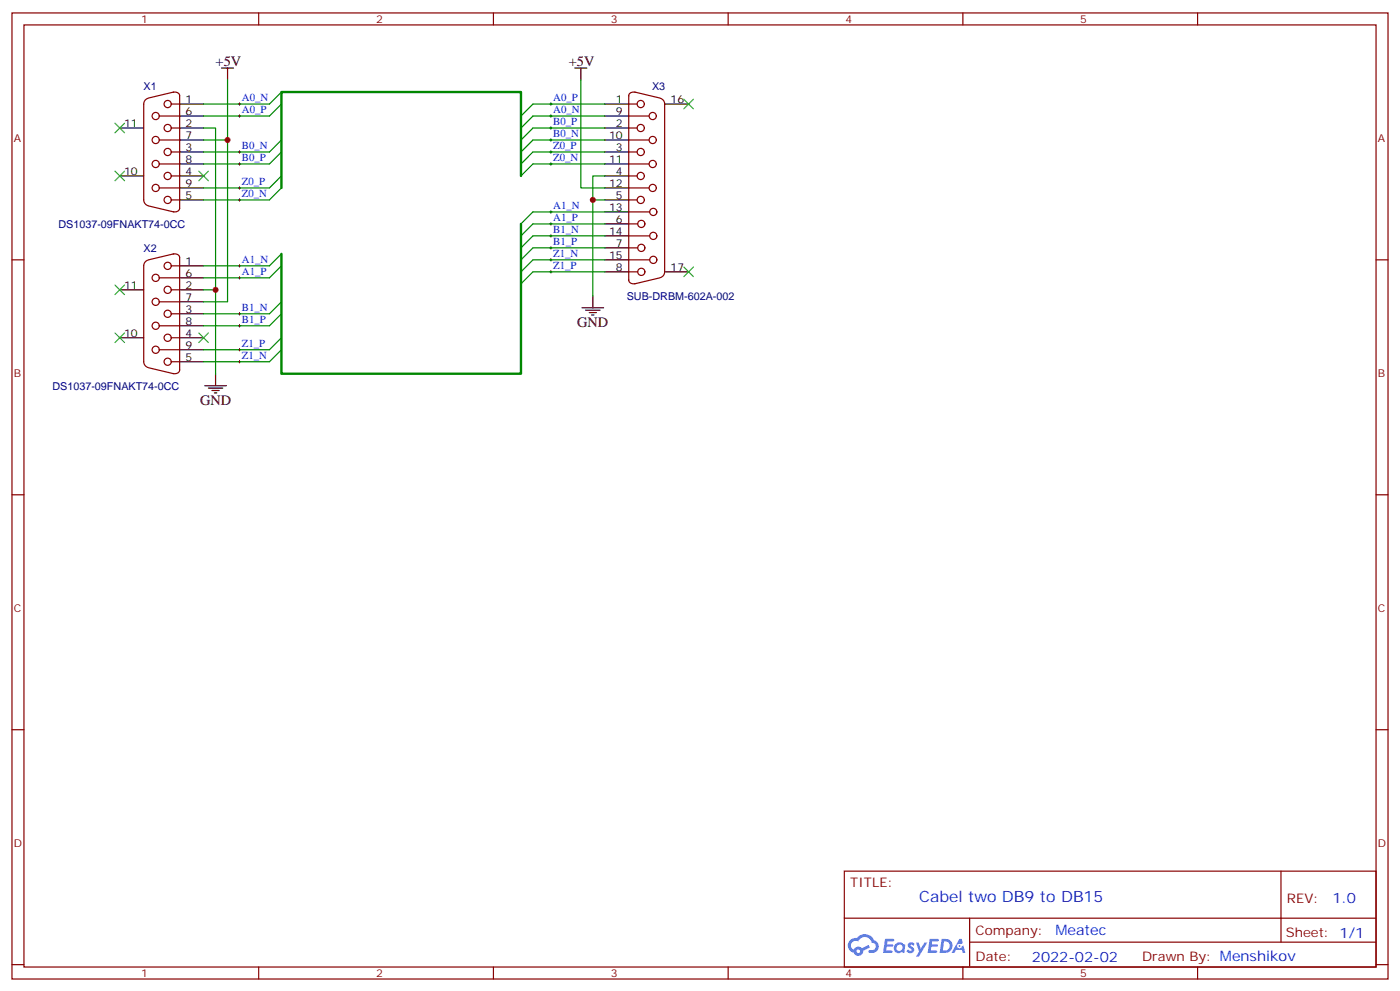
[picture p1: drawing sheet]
<svg xmlns="http://www.w3.org/2000/svg" width="412mm" height="292mm" viewBox="0 0 412 292" stroke-linecap="round" stroke-linejoin="round" font-family="sans-serif">
<g fill="none" stroke="#870000" stroke-width=".35">
<path d="M3.5 3.8h405.4v284.3h-405.4zM7.1 7.3h398.2v277.3h-398.2zM76.2 3.8v3.5M145.3 3.8v3.5M214.5 3.8v3.5M283.6 3.8v3.5M352.8 3.8v3.5M3.5 76.5h3.6M405.3 76.5h3.6M3.5 145.6h3.6M405.3 145.6h3.6M3.5 214.8h3.6"/>
<path d="M405.3 214.8h3.6M248.7 256.4h156.6v28.2h-156.6zM377.3 256.4v20.9M248.7 270.2h156.5M285.6 277.3h119.6M285.6 270.2v14.2M3.5 283.9h3.6M76.2 284.6v3.5M145.3 284.6v3.5M214.5 284.6v3.5M283.6 284.6v3.5M352.8 284.6v3.5"/>
<path d="M405.3 283.9h3.6"/>
</g>
<g fill="#5487ff">
<path d="M267.7 277.6a1.22 1.22 0 0 1 1.7 .2l-.4 .6a.47 .47 0 0 0-.3-.4 .47 .47 0 0 0-.5 .2l.1 .2a1.14 1.14 0 0 1 .8 1.8 1.14 1.14 0 0 1-1.9 0l-.2-.2 .5-.6 .7 .5a.29 .29 0 0 0 .3-.3 .29 .29 0 0 0-.2-.3 1.04 1.04 0 0 1-.6-1.7z"/>
<path d="M260.7 276.3h2.4l.3 .2-.2 .5-1.8 .1-.1 .8h1.5l.3 .4-.3 .4h-1.6l-.2 1.1h1.7l.2 .3-.2 .3-2.6 .1z"/>
<path d="M273.8 276.3h2.4l.3 .2-.1 .5-1.8 .1-.2 .8h1.6l.3 .4-.4 .4h-1.6l-.1 1.1h1.7l.2 .3-.2 .3-2.6 .1z"/>
<path d="M282.6 276.3h.7l.3 1.3-.6 .3a.69 .69 0 0 0-1 .3 .69 .69 0 0 0 .4 .9 .69 .69 0 0 0 .9-.6l.5-.2 .6 2.2h-.8l-.2-.9h-1.8l-.5 .9h-.8z"/>
<path d="M269.8 277.4h.8l.6 1.8 1.1-1.8h.9l-2.6 4.2h-.8l.9-1.5z"/>
<path d="M277.4 276.3l-.6 4.2h1.3a2.11 2.11 0 0 0 2.5-2.1 2.11 2.11 0 0 0-2.5-2.1zM278.1 277.1a1.39 1.39 0 0 1 1.7 1.4 1.39 1.39 0 0 1-1.8 1.3h-.3z"/>
<path d="M263.7 277.9a1.54 1.54 0 0 0-.1 2.2 1.54 1.54 0 0 0 2.2 .1l.6 .3 .3-2.3-.2-.3h-.4a1.49 1.49 0 0 0-2.4 0zM264 278.9a.94 .94 0 0 1 1.8 0 .94 .94 0 0 1-1.8 0z"/>
<path d="M250.4 276.7a2.18 2.18 0 0 0 1.1 3.7 1.44 1.44 0 0 0 1.6 .9 1.44 1.44 0 0 0 1.2-1.4l2-1.1-.5-.7-1.9 1a1.47 1.47 0 0 0-2.4 .4 1.39 1.39 0 0 1-.7-1.9 1.39 1.39 0 0 1 2-.5 2.12 2.12 0 0 1 2.2-1.3 2.12 2.12 0 0 1 1.9 1.7 1.14 1.14 0 0 1 1.1 1.4 1.14 1.14 0 0 1-1.7 .7 .43 .43 0 0 0-.5 .4 .43 .43 0 0 0 .4 .5 1.98 1.98 0 0 0 2.5-1.2 1.98 1.98 0 0 0-1.2-2.6 3.1 3.1 0 0 0-5.3-.6l-.9 .1zM252.3 280a.55 .55 0 0 1 1.1 0 .55 .55 0 0 1-1.1 0z"/>
<circle cx="282.6" cy="278.4" r=".26"/>
</g>
<g fill="none" stroke="#870000" stroke-width=".35">
<path d="M43.6 28.9a1.77 1.77 0 0 0-1.3 1.7v28.2a1.77 1.77 0 0 0 1.3 1.7M46.9 34.1h6M50.4 37.7h2.5M50.4 30.6h2.5M51 27.2a1.31 1.31 0 0 1 1.9 1.1M51.2 27.1l-7.5 1.8M52.9 28.2v33.1M185.2 37.7h2.5M185.2 30.6h2.5M185.2 34.1h6M185.2 28.2v54.3M187 27.1l7.4 1.8"/>
<path d="M187.1 27.2a1.31 1.31 0 0 0-1.9 1.1M194.5 28.9a1.77 1.77 0 0 1 1.3 1.7v49.4a1.77 1.77 0 0 1-1.3 1.7M46.9 41.2h6M46.9 48.3h6M46.9 55.3h6M50.4 44.7h2.5M50.4 51.8h2.5M50.4 58.8h2.5M185.2 44.7h2.5M185.2 51.8h2.5M185.2 41.2h6M185.2 58.8h2.5"/>
<path d="M185.2 48.3h6M185.2 55.3h6M43.6 76.5a1.77 1.77 0 0 0-1.3 1.7v28.3a1.77 1.77 0 0 0 1.3 1.7M43.7 60.6l7.5 1.8M50.4 78.2h2.5M51 74.8a1.31 1.31 0 0 1 1.9 1.1M51.2 74.7l-7.5 1.8M52.9 61.2a1.41 1.41 0 0 1-1.9 1.1M52.9 75.8v33.1M185.4 76.5h6M185.4 69.4h6M185.4 62.4h6"/>
<path d="M185.4 73h2.5M185.4 65.9h2.5M46.9 81.8h6M46.9 88.8h6M46.9 95.9h6M50.4 85.3h2.5M50.4 92.4h2.5M50.4 99.4h2.5M185.2 82.4a1.41 1.41 0 0 0 1.9 1.1M185.4 80h2.5M194.4 81.8l-7.4 1.7M43.7 108.2l7.5 1.8"/>
<path d="M46.9 102.9h6M50.4 106.5h2.5M52.9 108.8a1.41 1.41 0 0 1-1.9 1.1"/>
<circle cx="45.9" cy="34.1" r="1.06"/>
<circle cx="49.4" cy="30.6" r="1.06"/>
<circle cx="49.4" cy="37.7" r="1.06"/>
<circle cx="188.7" cy="37.7" r="1.06"/>
<circle cx="188.7" cy="30.6" r="1.06"/>
<circle cx="192.3" cy="34.1" r="1.06"/>
<circle cx="45.9" cy="41.2" r="1.06"/>
<circle cx="45.9" cy="55.3" r="1.06"/>
<circle cx="45.9" cy="48.3" r="1.06"/>
<circle cx="49.4" cy="51.8" r="1.06"/>
<circle cx="49.4" cy="58.8" r="1.06"/>
<circle cx="49.4" cy="44.7" r="1.06"/>
<circle cx="188.7" cy="51.8" r="1.06"/>
<circle cx="188.7" cy="58.8" r="1.06"/>
<circle cx="188.7" cy="44.7" r="1.06"/>
<circle cx="192.3" cy="41.2" r="1.06"/>
<circle cx="192.3" cy="48.3" r="1.06"/>
<circle cx="192.3" cy="55.3" r="1.06"/>
<circle cx="49.4" cy="78.2" r="1.06"/>
<circle cx="188.9" cy="73" r="1.06"/>
<circle cx="188.9" cy="65.9" r="1.06"/>
<circle cx="192.4" cy="62.4" r="1.06"/>
<circle cx="192.4" cy="69.4" r="1.06"/>
<circle cx="192.4" cy="76.5" r="1.06"/>
<circle cx="45.9" cy="81.8" r="1.06"/>
<circle cx="45.9" cy="88.8" r="1.06"/>
<circle cx="45.9" cy="95.9" r="1.06"/>
<circle cx="49.4" cy="92.4" r="1.06"/>
<circle cx="49.4" cy="85.3" r="1.06"/>
<circle cx="49.4" cy="99.4" r="1.06"/>
<circle cx="188.9" cy="80" r="1.06"/>
<circle cx="45.9" cy="102.9" r="1.06"/>
<circle cx="49.4" cy="106.5" r="1.06"/>
</g>
<g fill="none" stroke="#000" stroke-width=".35">
<path d="M35.3 37.7h7M52.9 30.6h7.1M52.9 37.7h7.1M52.9 34.1h7.1M65.3 20h3.5M67 20v3.6M169.3 20h3.6M171.1 20v3.6M178.2 30.6h7M178.2 37.7h7M178.2 34.1h7M195.8 30.6h7"/>
<path d="M35.3 51.8h7M52.9 44.7h7.1M52.9 51.8h7.1M52.9 58.8h7.1M52.9 41.2h7.1M52.9 48.3h7.1M52.9 55.3h7.1M178.2 44.7h7M178.2 51.8h7M178.2 58.8h7M178.2 41.2h7M178.2 48.3h7"/>
<path d="M178.2 55.3h7M52.9 78.2h7.1M178.2 76.5h7M178.2 69.4h7M178.2 62.4h7M178.2 73h7M178.2 65.9h7M35.3 85.3h7M35.3 99.4h7M52.9 85.3h7.1M52.9 92.4h7.1M52.9 99.4h7.1"/>
<path d="M52.9 81.8h7.1M52.9 88.8h7.1M52.9 95.9h7.1M171.4 90.6h6.4M172.5 91.3h4.2M173.6 92h2.1M174.3 92.7h.7M174.6 87.1v3.5M178.2 80h7M195.8 80h7M52.9 106.5h7.1M52.9 102.9h7.1"/>
<path d="M60.3 113.5h6.4M61.4 114.2h4.2M62.4 114.9h2.2M63.1 115.6h.8M63.5 110v3.5"/>
</g>
<g fill="none" stroke="#008700" stroke-width=".35">
<path d="M60 37.7h3.5v47.6h-3.5M67 23.6v17.6h-7M82.9 27.1l-3.5 3.5h-19.4M82.9 30.6l-3.5 3.5h-19.4M171.1 23.6v31.7h7.1M178.2 30.6h-21.2l-3.5 3.5M178.2 34.1h-21.2l-3.5 3.6M178.2 37.7h-21.2l-3.5 3.5M67 41.2v47.6h-7M82.9 41.2l-3.5 3.5h-19.4M82.9 44.7l-3.5 3.6h-19.4M82.9 51.8l-3.5 3.5h-19.4"/>
<path d="M82.9 55.3l-3.5 3.5h-19.4M174.6 58.8h3.6M178.2 51.8h-3.6v35.3M178.2 44.7h-21.2l-3.5 3.6M178.2 48.3h-21.2l-3.5 3.5M178.2 41.2h-21.2l-3.5 3.5M82.9 74.7l-3.5 3.5h-19.4M82.9 78.2l-3.5 3.6h-19.4M178.2 62.4h-21.2l-3.5 3.5M178.2 65.9h-21.2l-3.5 3.5M178.2 69.4h-21.2l-3.5 3.6M178.2 73h-21.2l-3.5 3.5"/>
<path d="M178.2 76.5h-21.2l-3.5 3.5M63.5 85.3v24.7M82.9 88.8l-3.5 3.6h-19.4M82.9 92.4l-3.5 3.5h-19.4M82.9 99.4l-3.5 3.5h-19.4M178.2 80h-21.2l-3.5 3.5M82.9 102.9l-3.5 3.6h-19.4"/>
</g>
<g fill="none" stroke="#3c3" stroke-width=".35">
<path d="M33.9 36.3l2.8 2.8M36.7 36.3l-2.8 2.8M201.4 29.2l2.9 2.8M204.3 29.2l-2.9 2.8M33.9 50.4l2.8 2.8M36.7 50.4l-2.8 2.8M58.6 50.4l2.8 2.8M61.4 50.4l-2.8 2.8M201.4 78.6l2.9 2.8M204.3 78.6l-2.9 2.8M33.9 83.9l2.8 2.8M33.9 98l2.8 2.8"/>
<path d="M36.7 83.9l-2.8 2.8M36.7 98l-2.8 2.8M58.6 98l2.8 2.8M61.4 98l-2.8 2.8"/>
</g>
<g fill="none" stroke="#000" stroke-width=".29">
<path d="M70.2 30.6h.7M70.2 34.1h.7M70.6 30.3v.7M70.6 33.8v.7M161.9 30.6h.7M161.9 34.1h.7M161.9 37.7h.7M162.3 30.3v.7M162.3 33.8v.7M162.3 37.3v.7M70.2 44.7h.7M70.2 58.8h.7"/>
<path d="M70.2 48.3h.7M70.2 55.3h.7M70.6 44.4v.7M70.6 47.9v.7M70.6 55v.7M70.6 58.5v.7M161.9 44.7h.7M161.9 48.3h.7M161.9 41.2h.7M162.3 40.9v.7M162.3 44.4v.7M162.3 47.9v.7"/>
<path d="M70.2 78.2h.7M70.6 77.9v.7M161.9 65.9h.7M161.9 73h.7M161.9 62.4h.7M161.9 69.4h.7M161.9 76.5h.7M162.3 62v.7M162.3 65.5v.8M162.3 69.1v.7M162.3 72.6v.7M162.3 76.1v.7"/>
<path d="M162.3 79.7v.7M70.2 92.4h.7M70.2 81.8h.7M70.2 95.9h.7M70.6 81.4v.7M70.6 92v.7M70.6 95.5v.7M161.9 80h.7M70.2 106.5h.7M70.2 102.9h.7M70.6 102.6v.7M70.6 106.1v.7"/>
</g>
<path d="M153.5 51.8v-24.7h-70.6v28.2M153.5 65.9v44.1h-70.6v-35.3" fill="none" stroke="#008700" stroke-width=".71"/>
<g fill="#c00">
<circle cx="63.5" cy="85.3" r=".88"/>
<circle cx="67" cy="41.2" r=".88"/>
<circle cx="174.6" cy="58.8" r=".88"/>
</g>
<text font-size="4.6" fill="#00f" x="270.8" y="265.4">Cabel two DB9 to DB15</text>
<g font-size="4.2">
<text x="63.5" y="19.3">+5V</text>
<text x="167.6" y="19.3">+5V</text>
<text x="170" y="96.2">GND</text>
<text x="58.9" y="119.2">GND</text>
</g>
<g font-size="4.2" fill="#00f">
<text x="392.5" y="265.7">1.0</text>
<text x="310.9" y="275.2">Meatec</text>
<text x="304" y="283">2022-02-02</text>
</g>
<g font-size="3.9" fill="#800">
<text x="250.5" y="261">TITLE:</text>
<text x="379.1" y="265.7">REV:</text>
<text x="287.4" y="275.2">Company:</text>
<text x="378.7" y="275.8">Sheet: 1/1</text>
<text x="287.4" y="282.9">Date:</text>
<text x="336.4" y="282.9">Drawn By: Menshikov</text>
</g>
<g font-size="3.2" fill="#800">
<text x="41.6" y="6.8">1</text>
<text x="110.8" y="6.8">2</text>
<text x="179.9" y="6.8">3</text>
<text x="249.1" y="6.8">4</text>
<text x="318.2" y="6.8">5</text>
<text x="4.1" y="41.9">A</text>
<text x="405.9" y="41.9">A</text>
<text x="4.1" y="111.1">B</text>
<text x="405.9" y="111.1">B</text>
<text x="4.1" y="180.2">C</text>
<text x="405.9" y="180.2">C</text>
<text x="4.1" y="249.3">D</text>
<text x="405.9" y="249.3">D</text>
<text x="41.6" y="287.6">1</text>
<text x="110.8" y="287.6">2</text>
<text x="179.9" y="287.6">3</text>
<text x="249.1" y="287.6">4</text>
<text x="318.2" y="287.6">5</text>
</g>
<g font-size="3.2" fill="#000080">
<text x="42.3" y="26.5">X1</text>
<text x="192.1" y="26.5">X3</text>
<text x="17.2" y="67">DS1037-09FNAKT74-0CC</text>
<text x="42.3" y="74.1">X2</text>
<text x="184.6" y="88.2">SUB-DRBM-602A-002</text>
<text x="15.5" y="114.7">DS1037-09FNAKT74-0CC</text>
</g>
<g font-size="3.2" fill="#00f">
<text x="71.3" y="29.7">A0_N</text>
<text x="163" y="29.7">A0_P</text>
<text x="71.3" y="33.3">A0_P</text>
<text x="163" y="33.3">A0_N</text>
<text x="163" y="36.8">B0_P</text>
<text x="163" y="40.3">B0_N</text>
<text x="71.3" y="43.9">B0_N</text>
<text x="71.3" y="47.4">B0_P</text>
<text x="163" y="43.9">Z0_P</text>
<text x="163" y="47.4">Z0_N</text>
<text x="71.3" y="58">Z0_N</text>
<text x="71.3" y="54.4">Z0_P</text>
<text x="163" y="65">A1_P</text>
<text x="163" y="61.5">A1_N</text>
<text x="163" y="68.5">B1_N</text>
<text x="71.3" y="77.4">A1_N</text>
<text x="163" y="72.1">B1_P</text>
<text x="163" y="75.6">Z1_N</text>
<text x="71.3" y="80.9">A1_P</text>
<text x="163" y="79.1">Z1_P</text>
<text x="71.3" y="91.5">B1_N</text>
<text x="71.3" y="95">B1_P</text>
<text x="71.3" y="105.6">Z1_N</text>
<text x="71.3" y="102.1">Z1_P</text>
</g>
<g font-size="3.2">
<text x="54.7" y="30.3">1</text>
<text x="54.7" y="33.8">6</text>
<text x="181.4" y="33.8">9</text>
<text x="181.4" y="30.3">1</text>
<text x="197.6" y="30.3">16</text>
<text x="36.5" y="37.3">11</text>
<text x="54.7" y="37.3">2</text>
<text x="54.7" y="40.9">7</text>
<text x="179.4" y="40.9">10</text>
<text x="181.4" y="37.3">2</text>
<text x="54.7" y="44.4">3</text>
<text x="54.7" y="47.9">8</text>
<text x="179.4" y="47.9">11</text>
<text x="181.4" y="44.4">3</text>
<text x="36.5" y="51.4">10</text>
<text x="54.7" y="51.4">4</text>
<text x="181.4" y="51.4">4</text>
<text x="54.7" y="58.5">5</text>
<text x="54.7" y="55">9</text>
<text x="179.4" y="55">12</text>
<text x="181.4" y="58.5">5</text>
<text x="179.4" y="62">13</text>
<text x="181.4" y="65.5">6</text>
<text x="179.4" y="69.1">14</text>
<text x="54.7" y="77.9">1</text>
<text x="179.4" y="76.1">15</text>
<text x="181.4" y="72.6">7</text>
<text x="54.7" y="81.4">6</text>
<text x="181.4" y="79.7">8</text>
<text x="197.6" y="79.7">17</text>
<text x="36.5" y="84.9">11</text>
<text x="54.7" y="84.9">2</text>
<text x="54.7" y="88.5">7</text>
<text x="54.7" y="92">3</text>
<text x="54.7" y="95.5">8</text>
<text x="36.5" y="99.1">10</text>
<text x="54.7" y="99.1">4</text>
<text x="54.7" y="106.1">5</text>
<text x="54.7" y="102.6">9</text>
</g>
</svg>
